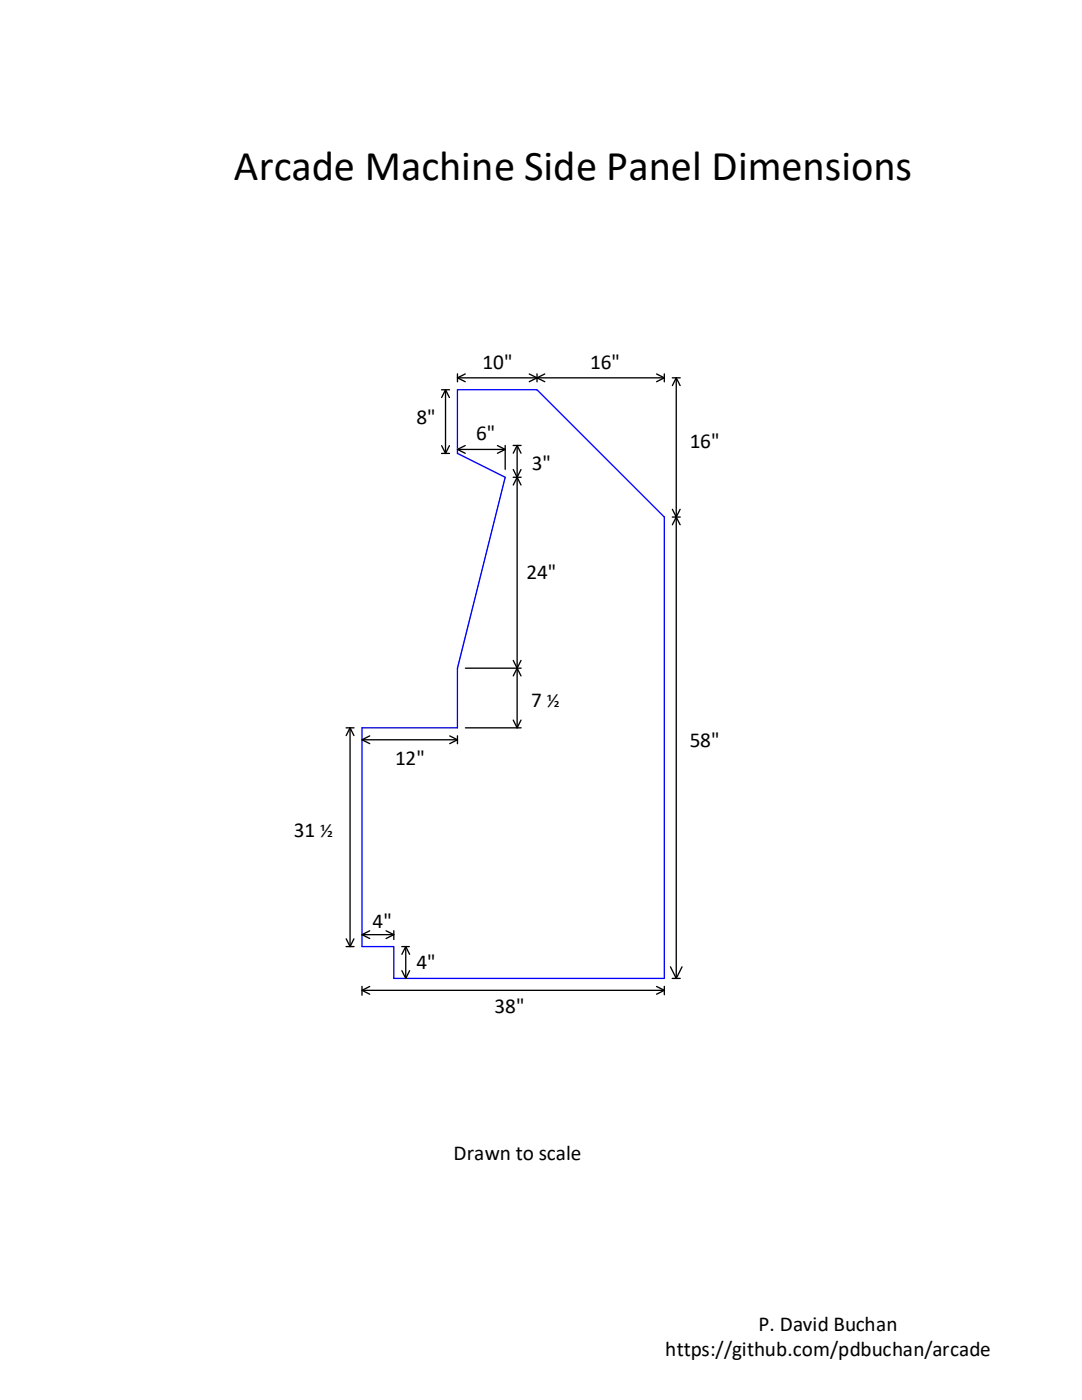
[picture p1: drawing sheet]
<svg xmlns="http://www.w3.org/2000/svg" width="216mm" height="279mm" viewBox="0 0 216 279" stroke-linecap="round" stroke-linejoin="round" font-family="sans-serif">
<path d="M91.3 77.8h15.9l25.4 25.4v92.1h-54v-6.4h-6.4v-43.6h19.1v-12l9.5-38.1-9.5-4.7z" fill="none" stroke="#00f" stroke-width=".26"/>
<g fill="none" stroke="#000" stroke-width=".26">
<path d="M88.1 77.8h1.6M88.1 79.3l.8-1.5 .8 1.5M88.9 77.8v12.7M91.3 74.6v1.6M91.3 75.4h41.3M92.8 74.6l-1.5 .8 1.5 .8M105.6 74.6l1.6 .8-1.6 .8M107.2 74.6v1.6M108.7 74.6l-1.5 .8 1.5 .8M131 74.6l1.6 .8-1.6 .8M132.6 74.6v1.6M134.1 75.4h1.6"/>
<path d="M134.2 77l.7-1.6 .8 1.6M134.9 75.4v119.9M88.1 90.5h1.6M88.1 88.9l.8 1.6 .8-1.6M91.3 89.7h9.5M92.8 88.9l-1.5 .8 1.5 .8M99.3 88.9l1.5 .8-1.5 .8M100.8 88.9v4.8M102.4 95.2h1.6M102.4 88.9h1.6M102.4 96.8l.8-1.6 .8 1.6M102.4 90.4l.8-1.5 .8 1.5"/>
<path d="M102.4 93.7l.8 1.5 .8-1.5M103.2 88.9v56.4M134.1 103.2h1.6M134.2 101.6l.7 1.6 .8-1.6M134.2 104.7l.7-1.5 .8 1.5M92.9 133.3h11.1M102.4 131.8l.8 1.5 .8-1.5M102.4 134.9l.8-1.6 .8 1.6M69.1 145.3h1.5M69.1 146.8l.7-1.5 .8 1.5M69.8 145.3v43.6M72.2 147.6h19.1"/>
<path d="M73.8 146.9l-1.6 .7 1.6 .8M89.7 146.9l1.6 .7-1.6 .8M91.3 146.8v1.6M92.9 145.3h11.1M102.4 143.7l.8 1.6 .8-1.6M69.1 188.9h1.5M69.1 187.4l.7 1.5 .8-1.5M72.2 196.8v1.8M72.2 197.6h60.4M72.2 186.5h6.4M73.8 196.9l-1.6 .7 1.6 .8M73.8 185.8l-1.6 .7 1.6 .8"/>
<path d="M77 185.8l1.6 .7-1.6 .8M78.6 185.7v1.8M80.2 188.9h1.5M80.2 190.5l.8-1.6 .7 1.6M80.2 193.7l.8 1.6 .7-1.6M81 188.9v6.4M131 196.9l1.6 .7-1.6 .8M132.6 196.8v1.7M133.8 193l1.1 2.3 1.2-2.3M134.1 195.3h1.6"/>
</g>
<text font-size="8.5" x="46.7" y="35.9">Arcade Machine Side Panel Dimensions</text>
<g font-size="4.2">
<text x="96.3" y="73.5">10&quot;</text>
<text x="117.8" y="73.5">16&quot;</text>
<text x="83.1" y="84.7">8&quot;</text>
<text x="95" y="87.8">6&quot;</text>
<text x="137.6" y="89.4">16&quot;</text>
<text x="106.1" y="93.8">3&quot;</text>
<text x="105.1" y="115.6">24&quot;</text>
<text x="106" y="141.1">7 ½</text>
<text x="137.6" y="149">58&quot;</text>
<text x="78.8" y="152.6">12&quot;</text>
<text x="58.6" y="167.1">31 ½</text>
<text x="74.3" y="185.1">4&quot;</text>
<text x="83.1" y="193.5">4&quot;</text>
<text x="98.7" y="202.2">38&quot;</text>
<text x="90.5" y="231.6">Drawn to scale</text>
<text x="151.4" y="265.6">P. David Buchan</text>
<text x="132.7" y="270.7">https://github.com/pdbuchan/arcade</text>
</g>
</svg>
